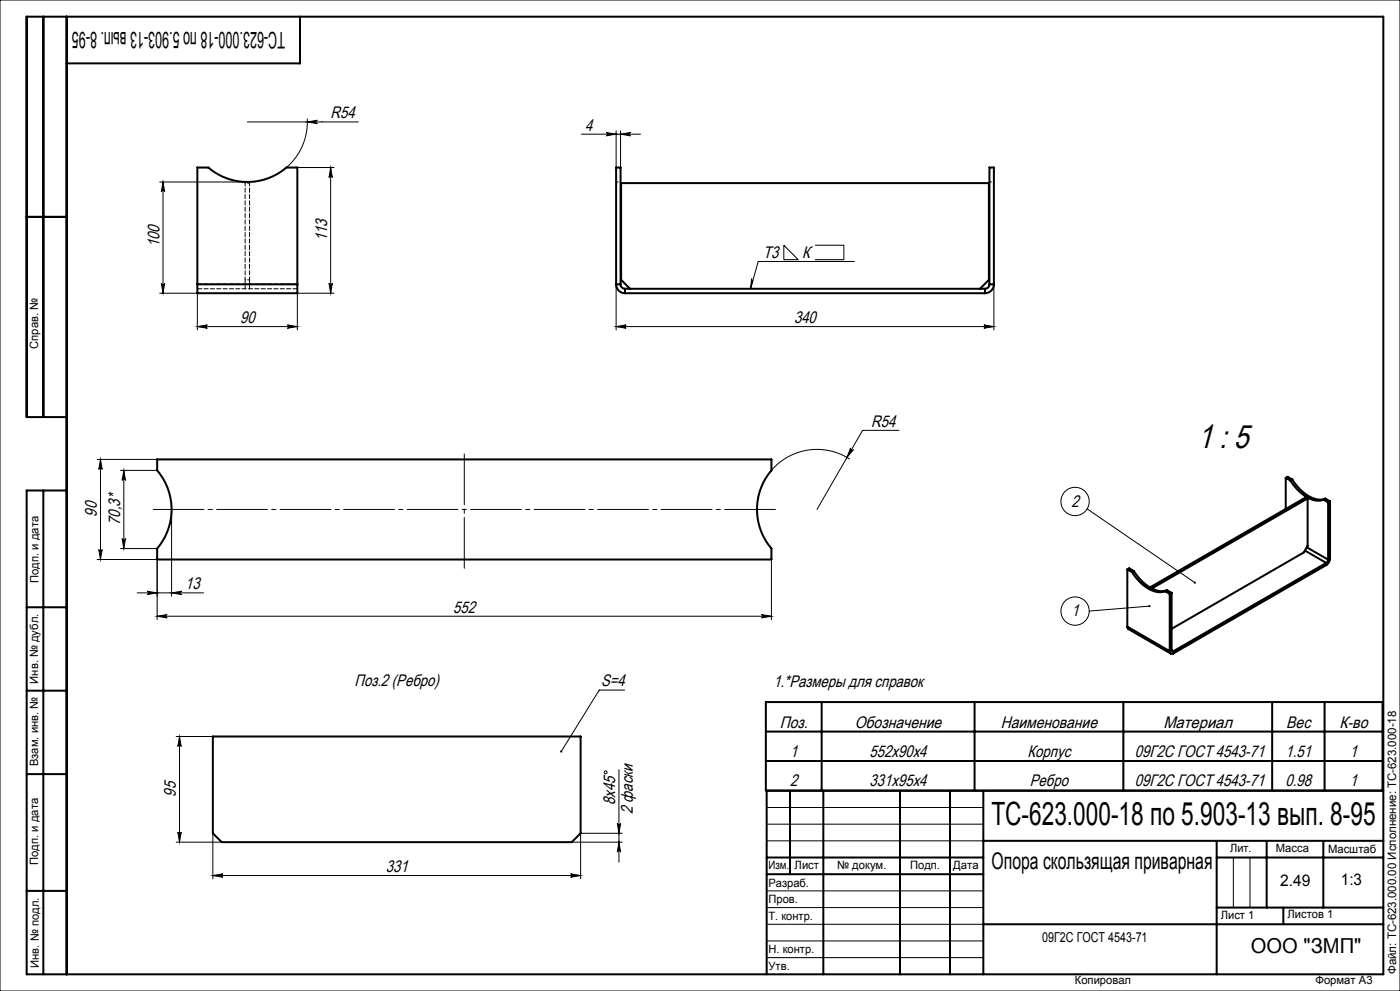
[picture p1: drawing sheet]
<svg xmlns="http://www.w3.org/2000/svg" width="420mm" height="297mm" viewBox="0 0 420 297" stroke-linecap="round" stroke-linejoin="round" font-family="sans-serif">
<g fill="none" stroke="#000" stroke-width=".3">
<path d="M0 0h420v297h-420zM74.2 36.5h33.3M92.2 35.5a18 18 0 0 1-6.3 14.7M92.2 36.5l3-.5a.5 .5 0 0 0-.5 .5 .5 .5 0 0 0 .5 .5zM181.8 39.7l3 .5-3 .5a.5 .5 0 0 0 .5-.5 .5 .5 0 0 0-.5-.5zM184.8 39.2v11M186.2 39.2v11M47.9 54.5h26.3M48.9 54.5v33.4M48.9 54.5l.5 3a.5 .5 0 0 0-.5-.4 .5 .5 0 0 0-.5 .4zM89.2 50.2h11M99.2 50.2v37.7"/>
<path d="M99.2 50.2l.5 3a.5 .5 0 0 0-.5-.5 .5 .5 0 0 0-.5 .5zM174.4 40.2h17.8M186.2 40.2l3-.5a.5 .5 0 0 0-.5 .5 .5 .5 0 0 0 .5 .5zM235.1 73.5l4.4 4.3h-4.4zM244.5 73.5h8.7v4.3h-8.7M256.3 78.4h-28.8l-2.3 8.1M47.9 87.9h11.3v11M48.4 84.9a.5 .5 0 0 0 .5 .5 .5 .5 0 0 0 .5-.5l-.5 3zM59.2 97.9l3-.5a.5 .5 0 0 0-.5 .5 .5 .5 0 0 0 .5 .5zM59.2 97.9h30M86.2 97.4l3 .5-3 .5a.5 .5 0 0 0 .5-.5 .5 .5 0 0 0-.5-.5zM98.7 84.9a.5 .5 0 0 0 .5 .5 .5 .5 0 0 0 .5-.5l-.5 3z"/>
<path d="M100.2 87.9h-11v11M184.8 97.9h113.4M184.8 85.2v13.7M184.8 97.9l3-.5a.5 .5 0 0 0-.4 .5 .5 .5 0 0 0 .4 .5zM225.5 83.5l.3 .6-.6 2.4zM295.2 97.4l3 .5-3 .5a.5 .5 0 0 0 .4-.5 .5 .5 0 0 0-.4-.5zM298.2 85.2v13.7M29.1 137.7h18M30.1 137.7v30M30.1 137.7l.5 3a.5 .5 0 0 0-.5-.5 .5 .5 0 0 0-.5 .5zM254.9 137.6a18 18 0 0 0-23.5 3.4M255.2 134.2a.5 .5 0 0 0 .2 .7 .5 .5 0 0 0 .6-.2l-1.9 2.4z"/>
<path d="M269.7 129h-10.9l-13.7 23.7M36.1 141h11M37.1 141v23.4M37.1 141l.5 3a.5 .5 0 0 0-.5-.5 .5 .5 0 0 0-.5 .5zM51.5 152.7v26M326.1 152.5l32.4 22.1M29.1 167.7h18v18M29.6 164.7a.5 .5 0 0 0 .5 .5 .5 .5 0 0 0 .5-.5l-.5 3zM36.1 164.4h11M36.6 161.4a.5 .5 0 0 0 .5 .5 .5 .5 0 0 0 .5-.5l-.5 3zM41.1 177.7h20M44.1 177.2l3 .5-3 .5a.5 .5 0 0 0 .5-.5 .5 .5 0 0 0-.5-.5z"/>
<path d="M51.5 177.7l3-.5a.5 .5 0 0 0-.5 .5 .5 .5 0 0 0 .5 .5zM231.4 167.7v18M47.1 184.7l3-.5a.5 .5 0 0 0-.4 .5 .5 .5 0 0 0 .4 .5zM47.1 184.7h184.3M228.4 184.2l3 .5-3 .5a.5 .5 0 0 0 .5-.5 .5 .5 0 0 0-.5-.5zM344.8 181.7l-18 1.4M187.4 206.8h-7.6l-11.4 18.4M52.9 220.7h11M53.9 220.7v31.7M53.9 220.7l.5 3a.5 .5 0 0 0-.5-.4 .5 .5 0 0 0-.5 .4zM185.7 230.7v27.7M52.9 252.4h13.6"/>
<path d="M53.4 249.4a.5 .5 0 0 0 .5 .5 .5 .5 0 0 0 .5-.5l-.5 3zM63.9 249.7v13.7M171.5 252.4h15.2M185.2 246.7a.5 .5 0 0 0 .5 .5 .5 .5 0 0 0 .5-.5l-.5 3zM185.7 252.4l.5 3a.5 .5 0 0 0-.5-.5 .5 .5 0 0 0-.5 .5zM186.7 249.7h-12.5v13.7M230 242h65M230 247h65M230 252h65M370 257v15M375 257v15M63.9 262.4h110.3"/>
<path d="M63.9 262.4l3-.5a.5 .5 0 0 0-.5 .5 .5 .5 0 0 0 .5 .5zM171.2 261.9l3 .5-3 .5a.5 .5 0 0 0 .5-.5 .5 .5 0 0 0-.5-.5zM230 267h65M230 272h65M230 277h65M230 282h65M230 287h65"/>
<circle cx="322.5" cy="150.3" r="4.2"/>
<circle cx="322.5" cy="183.1" r="4.2"/>
<circle cx="181.7" cy="231.5" r=".43"/>
</g>
<g fill="none" stroke="#000" stroke-width=".6">
<path d="M13 5v120M20 5v287M90 5v14h-70M8 65h12M59.2 85.2v-35h3.3a18 18 0 0 0 23.4 0h3.3v35M59.2 85.2v2.7h30v-2.7M59.2 85.2h30M184.8 85.2a2.67 2.67 0 0 0 2.7 2.7M184.8 85.2v-35h1.4v35M184.8 85.2h1.4M186.2 85.2a1.33 1.33 0 0 0 1.3 1.3M187.5 87.9h108"/>
<path d="M187.5 86.5v1.4M187.5 86.5h108M189 86.5l-2.7-2.6v-29h110.4v29l-2.7 2.6M295.5 86.5v1.4M296.8 85.2a1.33 1.33 0 0 1-1.3 1.3M296.8 85.2v-35h1.4v35M296.8 85.2h1.4M298.2 85.2a2.67 2.67 0 0 1-2.7 2.7M20 125h-12v-120h407v287h-407v-145h12M47.1 137.7h184.3v3.3a18 18 0 0 0 0 23.4v3.3h-184.3v-3.3a18 18 0 0 0 0-23.4zM13 147v145M385.7 143.2v9.3"/>
<path d="M385.7 143.2l1.4 .8M385.7 143.2l.6-.3 1.4 .8M387.1 144a11.6 11.6 0 0 0 8.4 6.1l1.5-.3M387.7 143.7a11.6 11.6 0 0 0 8.3 6l1.6-.3M387.7 143.7l-.6 .3M392.3 149.4l-.6-.3-46.7 26.9M392.3 149.4l-46.7 27M392.3 149.4v14.2l-1.1 2-39.7 22.9M397 149.8l1.4 .8M397.6 149.4l-.6 .4M397.6 149.4l1.4 .8M398.4 150.6v17.1"/>
<path d="M399 150.2l-.6 .4M399 150.2v17.2M338.2 170.7l1.4 .8M338.2 170.7v17.1M338.2 170.7l.6-.4 1.4 .8M339.6 171.5a11.6 11.6 0 0 0 8.3 6l1.6-.3M340.2 171.1a11.6 11.6 0 0 0 8.3 6.1l1.6-.3M340.2 171.1l-.6 .4M349.5 177.2l1.4 .8M350.1 176.9l-.6 .3M350.1 176.9l1.4 .8M350.9 178v17.2"/>
<path d="M351.5 177.7l-.6 .3M351.5 177.7v17.1M391.5 165l6.4 3.7M392 164l6.4 3.7M397.9 169.4l-45.8 26.4M397.9 168.7l-45.8 26.5M397.9 168.7v.7M398.4 167.7l-.5 1M399 167.4a2.5 2.5 0 0 1-1.1 2M399 167.4l-.6 .3M8 182h12M338.2 187.8l.3 .7 12.8 7.4"/>
<path d="M338.2 187.8l12.7 7.4M350.9 195.2a.69 .69 0 0 0 .4 .7 .69 .69 0 0 0 .8-.1M351.5 194.8a.34 .34 0 0 0 .2 .4 .34 .34 0 0 0 .4 0M351.5 194.8l-.6 .4M351.5 194.8l.6 .4M352.1 195.2v.6M8 207h12M229.8 210.4h185v26.5h-185zM229.8 219.3h185M246.5 210.4v26.5M292.4 210.4v26.5M337 210.4v26.5"/>
<path d="M381.6 210.4v26.5M397.4 210.4v26.5M8 232h12M63.9 220.7h110.3v29l-2.7 2.7h-105l-2.6-2.7zM229.8 228.1h185M237 237v25M247 237v55M270 237v55M285 237v55M295 237v55M415 237h-185v55M230 257h65"/>
<path d="M295 252h120M365 252v40M365 257h50M380 252v20M397 252v20M8 267h12M230 262h65M295 277h120M365 272h50M385 272v5"/>
</g>
<path d="M139.3 135.7v35" fill="none" stroke="#000" stroke-width=".3" stroke-dasharray="15.2 1.3 1.3 1.3" stroke-dashoffset="-.3"/>
<path d="M45.1 152.7h188.3" fill="none" stroke="#000" stroke-width=".3" stroke-dasharray="15.2 1.3 1.3 1.3" stroke-dashoffset="-.8"/>
<g fill="#000">
<path d="M92.2 36.5l3 .5a.5 .5 0 0 1-.5-.5 .5 .5 0 0 1 .5-.5zM184.8 97.9l3-.5a.5 .5 0 0 0-.4 .5 .5 .5 0 0 0 .4 .5zM295.2 97.4l3 .5-3 .5a.5 .5 0 0 0 .4-.5 .5 .5 0 0 0-.4-.5zM63.9 262.4l3-.5a.5 .5 0 0 0-.5 .5 .5 .5 0 0 0 .5 .5zM171.2 261.9l3 .5-3 .5a.5 .5 0 0 0 .5-.5 .5 .5 0 0 0-.5-.5zM44.1 177.2l3 .5-3 .5a.5 .5 0 0 0 .5-.5 .5 .5 0 0 0-.5-.5zM51.5 177.7l3-.5a.5 .5 0 0 0-.5 .5 .5 .5 0 0 0 .5 .5zM255.2 134.2l-1.1 2.9 1.9-2.4a.5 .5 0 0 1-.6 .2 .5 .5 0 0 1-.2-.7z"/>
<path d="M48.9 54.5l.5 3a.5 .5 0 0 0-.5-.4 .5 .5 0 0 0-.5 .4zM48.4 84.9a.5 .5 0 0 0 .5 .5 .5 .5 0 0 0 .5-.5l-.5 3zM30.1 137.7l.5 3a.5 .5 0 0 0-.5-.5 .5 .5 0 0 0-.5 .5zM29.6 164.7a.5 .5 0 0 0 .5 .5 .5 .5 0 0 0 .5-.5l-.5 3z"/>
<path d="M181.8 39.7l3 .5-3 .5a.5 .5 0 0 0 .5-.5 .5 .5 0 0 0-.5-.5zM186.2 40.2l3-.5a.5 .5 0 0 0-.5 .5 .5 .5 0 0 0 .5 .5z"/>
<path d="M86.2 97.4l3 .5-3 .5a.5 .5 0 0 0 .5-.5 .5 .5 0 0 0-.5-.5zM59.2 97.9l3-.5a.5 .5 0 0 0-.5 .5 .5 .5 0 0 0 .5 .5zM228.4 184.2l3 .5-3 .5a.5 .5 0 0 0 .5-.5 .5 .5 0 0 0-.5-.5zM47.1 184.7l3-.5a.5 .5 0 0 0-.4 .5 .5 .5 0 0 0 .4 .5z"/>
<path d="M98.7 84.9a.5 .5 0 0 0 .5 .5 .5 .5 0 0 0 .5-.5l-.5 3zM99.2 50.2l.5 3a.5 .5 0 0 0-.5-.5 .5 .5 0 0 0-.5 .5z"/>
<path d="M358.2 174.4l.1 .5 .4-.1-.2-.2 .2 .2v-.4zM344.6 181.4a.33 .33 0 0 0 .1 .6 .33 .33 0 0 0 .5-.4l-.4 .1 .4-.1-.3-.3zM225.5 83.5l.3 .6-.6 2.4zM168.1 225l.1 .5 .2-.3-.2 .3a.33 .33 0 0 0 .4-.1 .33 .33 0 0 0 0-.4 .33 .33 0 0 0-.5 0z"/>
<path d="M53.4 249.4a.5 .5 0 0 0 .5 .5 .5 .5 0 0 0 .5-.5l-.5 3zM53.9 220.7l.5 3a.5 .5 0 0 0-.5-.4 .5 .5 0 0 0-.5 .4zM185.7 252.4l.5 3a.5 .5 0 0 0-.5-.5 .5 .5 0 0 0-.5 .5zM185.2 246.7a.5 .5 0 0 0 .5 .5 .5 .5 0 0 0 .5-.5l-.5 3zM36.6 161.4a.5 .5 0 0 0 .5 .5 .5 .5 0 0 0 .5-.5l-.5 3zM37.1 141l.5 3a.5 .5 0 0 0-.5-.5 .5 .5 0 0 0-.5 .5z"/>
</g>
<path d="M74.9 54.9h-1.4M184.8 54.5h1.4M296.8 54.5h1.4M74.9 83.9h-1.4M186.2 85.2h-1.4M187.5 86.5v1.4M295.5 86.5v1.4M296.8 85.2h1.4" fill="none" stroke="#000" stroke-width=".3" stroke-dasharray="1.3 .6" stroke-dashoffset=".7"/>
<path d="M73.5 83.9v2.6M74.9 83.9v2.6" fill="none" stroke="#000" stroke-width=".3" stroke-dasharray="1.3 .6" stroke-dashoffset=".3"/>
<path d="M73.5 54.9v29M74.9 54.9v29" fill="none" stroke="#000" stroke-width=".3" stroke-dasharray="1.3 .6" stroke-dashoffset=".4"/>
<path d="M59.2 85.2h30M89.2 86.5h-30M89.2 85.2h-30" fill="none" stroke="#000" stroke-width=".3" stroke-dasharray="1.3 .6" stroke-dashoffset="-.1"/>
<text font-size="10" x="359.2" y="134.2">1 : 5</text>
<text font-size="9.6" x="297.4" y="247.3">ТС-623.000-18 по 5.903-13 вып. 8-95</text>
<g font-size="6.9">
<text x="85.5" y="9.6" transform="rotate(-180 85.5 9.6)">ТС-623.000-18 по 5.903-13 вып. 8-95</text>
<text x="297.5" y="260.4">Опора скользящая приварная</text>
</g>
<text font-size="6.2" x="375.2" y="285.5">ООО &quot;ЗМП&quot;</text>
<g font-size="5">
<text x="99.2" y="35.5">R54</text>
<text x="175.5" y="39.1">4</text>
<text x="47.8" y="74.1" transform="rotate(-90 47.8 74.1)">100</text>
<text x="98.1" y="72.3" transform="rotate(-90 98.1 72.3)">113</text>
<text x="229" y="77.3">Т3</text>
<text x="240.6" y="77.3">К</text>
<text x="72" y="96.8">90</text>
<text x="238.2" y="96.8">340</text>
<text x="261.4" y="127.9">R54</text>
<text x="29.1" y="154.9" transform="rotate(-90 29.1 154.9)">90</text>
<text x="321.4" y="151.9">2</text>
<text x="36.1" y="157.3" transform="rotate(-90 36.1 157.3)">70,3*</text>
<text x="55.6" y="176.6">13</text>
<text x="136" y="183.6">552</text>
<text x="321.4" y="184.7">1</text>
<text x="106.4" y="205.7">Поз.2 (Ребро)</text>
<text x="180.3" y="205.7">S=4</text>
<text x="232" y="205.8">1.*Размеры для справок</text>
<text x="233.9" y="218">Поз.</text>
<text x="256.4" y="218">Обозначение</text>
<text x="300.2" y="218">Наименование</text>
<text x="349" y="218">Материал</text>
<text x="385.9" y="218">Вес</text>
<text x="401.8" y="218">К-во</text>
<text x="237" y="226.9">1</text>
<text x="260.9" y="226.9">552х90х4</text>
<text x="308.3" y="226.9">Корпус</text>
<text x="340.4" y="226.9">09Г2С ГОСТ 4543-71</text>
<text x="385.7" y="226.9">1.51</text>
<text x="405" y="226.9">1</text>
<text x="52.8" y="238.8" transform="rotate(-90 52.8 238.8)">95</text>
<text x="237" y="235.7">2</text>
<text x="260.9" y="235.7">331х95х4</text>
<text x="309" y="235.7">Ребро</text>
<text x="340.4" y="235.7">09Г2С ГОСТ 4543-71</text>
<text x="385.7" y="235.7">0.98</text>
<text x="405" y="235.7">1</text>
<text x="184.6" y="241.4" transform="rotate(-90 184.6 241.4)">8x45</text>
<text x="189.8" y="243.9" transform="rotate(-90 189.8 243.9)">2 фаски</text>
<text x="115.7" y="261.3">331</text>
</g>
<g font-size="4.8">
<text x="384" y="265.6">2.49</text>
<text x="402.3" y="265.3">1:3</text>
</g>
<text font-size="4.1" x="312.7" y="282.2">09Г2С ГОСТ 4543-71</text>
<text font-size="3.5" x="418.8" y="291.9" transform="rotate(-90 418.8 291.9)">Файл: ТС-623.000.00 Исполнение: ТС-623.000-18</text>
<g font-size="3.4">
<text x="11.5" y="104.5" transform="rotate(-90 11.5 104.5)">Справ. №</text>
<text x="11.6" y="174.7" transform="rotate(-90 11.6 174.7)">Подп. и дата</text>
<text x="11.4" y="204.9" transform="rotate(-90 11.4 204.9)">Инв. № дубл.</text>
<text x="11.4" y="229.6" transform="rotate(-90 11.4 229.6)">Взам. инв. №</text>
<text x="369" y="255.5">Лит.</text>
<text x="382.8" y="255.5">Масса</text>
<text x="398.4" y="255.6">Масштаб</text>
<text x="11.4" y="259.2" transform="rotate(-90 11.4 259.2)">Подп. и дата</text>
<text x="230.5" y="260.5">Изм.</text>
<text x="238.4" y="260.4">Лист</text>
<text x="251.1" y="260.4">№ докум.</text>
<text x="273" y="260.4">Подп.</text>
<text x="286" y="260.4">Дата</text>
<text x="230.5" y="265.7">Разраб.</text>
<text x="230.5" y="275.7">Т. контр.</text>
<text x="230.6" y="270.7">Пров.</text>
<text x="366.2" y="275.3">Лист 1</text>
<text x="386.3" y="275.2">Листов 1</text>
<text x="230.6" y="285.7">Н. контр.</text>
<text x="11.6" y="290" transform="rotate(-90 11.6 290)">Инв. № подл.</text>
<text x="230.6" y="290.7">Утв.</text>
<text x="322.5" y="295">Копировал</text>
<text x="394.6" y="295">Формат А3</text>
</g>
</svg>
